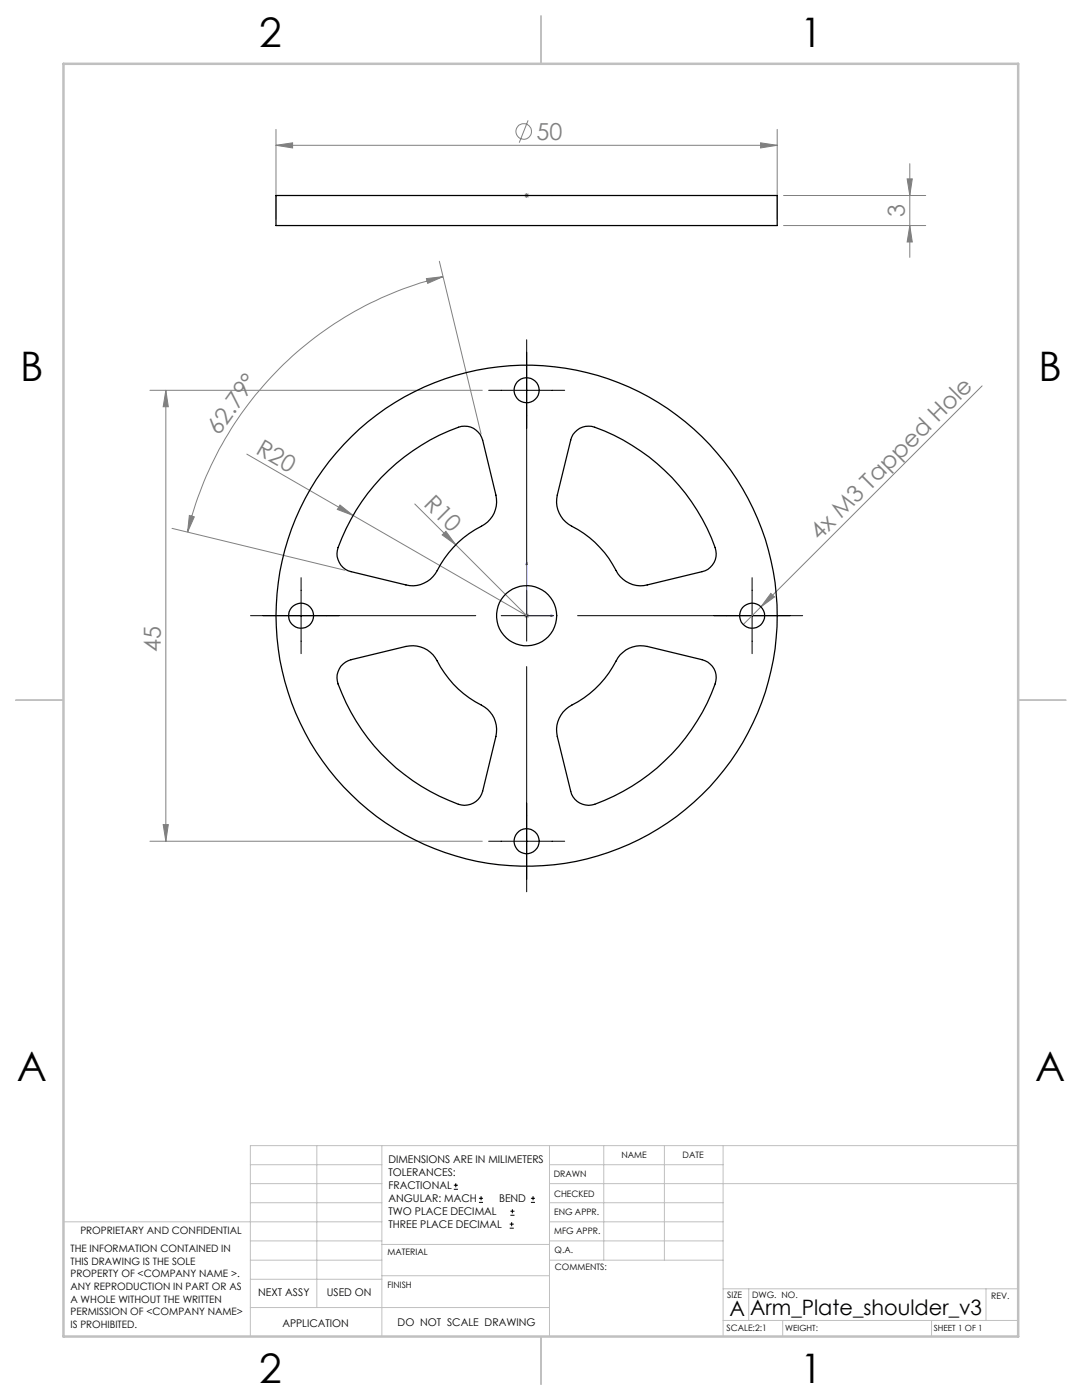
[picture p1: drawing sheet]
<svg xmlns="http://www.w3.org/2000/svg" width="216mm" height="279mm" viewBox="0 0 216 279" stroke-linecap="round" stroke-linejoin="round" font-family="sans-serif">
<g fill="none" stroke="#808080" stroke-width=".2">
<path d="M55.1 29l3.3-.5v1zM55.1 25.8v17.9M55.1 29h100M104.6 39h1M104.7 38.7l.7 .7M105.1 38.5v1M105.4 24l-1.8 4.5M105.4 38.7l-.7 .7M151.8 28.5l3.3 .5-3.3 .5zM155.1 25.8v17.9M156.4 39h28.3M181 35.7h1l-.5 3.3z"/>
<path d="M181.5 32.7v18.7M85.1 55.6l3.3-.4-3.1 1.4zM87.7 52.1l8.3 34.5M88.4 55.2a69.2 69.2 0 0 0-51 51M156.4 45h28.3M181.5 45l.5 3.3h-1zM29.9 77.9h66.3M33.1 77.9v90M33.1 77.9l.5 3.3h-1zM196 77l-47.7 47.6M49.2 90.6l55.9 32.3-22.3-22.3M34.3 105.4l34.5 8.4"/>
<path d="M37.8 102.9l1 .3-1.4 3zM67.8 100.8l2.6 2.1-3.1-1.2zM88.2 106.8l.8-.8 1.9 2.7zM153.8 118.4l.8 .7-2.8 2zM104.6 122.9h1M104.7 122.5l.7 .7M105.1 122.4v1M105.4 122.5l-.7 .7M29.9 167.9h66.3M32.6 164.6h1l-.5 3.3z"/>
<circle cx="104.5" cy="26.2" r="1.55"/>
</g>
<g fill="none" stroke="#000" stroke-width=".2">
<path d="M97.5 77.9h15.2M105.1 67.8v44.9M60.1 115.3v15.2M105.1 117.8v10.2M150.1 115.3v15.2M50 122.9h44.9M100 122.9h10.2M105.1 133v45M115.3 122.9h44.9M97.5 167.9h15.2M90.6 237.3h.8M90.6 236.5h.8"/>
<path d="M90.9 236.1v.9M95.6 240h.8M95.6 239.1h.8M96 238.7v.8M105.9 240h.9M105.9 239.1h.9M106.4 238.7v.8M101.7 245.1h.8M101.7 244.3h.8M101.8 242.5h.9M101.8 241.7h.9M102.1 243.9v.8"/>
<path d="M102.2 241.3v.8"/>
</g>
<path d="M105 39h.2zM105.1 39h.1M105.1 39h5.4M110.5 39h-.6h.6M105.1 112.1v10.8h5.4M105.1 112.1l.1 .6h-.2zM109.9 122.7l.6 .2-.6 .1z" fill="none" stroke="#00f" stroke-width=".2"/>
<g fill="none" stroke="#c0c0c0" stroke-width=".2">
<path d="M50 232.4h26.2M50 236.2h26.2M63.2 228.6v32.3M76.2 228.6v38.1M109.6 228.6v38.1M109.6 232.4h34.7M109.6 236.2h93.6M120.5 228.6v22.9M132.6 228.6v22.9M144.3 228.6v38.1M203.2 228.6h-153.2v38.1M12.7 243.8h63.5"/>
<path d="M50 251.5h26.2M50 240h26.2M50 247.7h26.2M50 255.3h26.2M76.2 254.6h33.4M76.2 248.4h33.4M109.6 251.5h34.7M109.6 243.8h34.7M109.6 240h34.7M109.6 247.7h34.7M144.3 257.2h58.9M149.4 257.2v6.3"/>
<path d="M196.7 257.2v6.3M50 260.9h59.6M144.3 263.5h58.9M156.2 263.5v3.2M185.9 263.5v3.2"/>
</g>
<path d="M108 3.2v9.5M3.1 139.7h9.6M203.2 139.7h9.5M108 266.7v9.6" fill="none" stroke="#c0c0c0" stroke-width=".25"/>
<path d="M12.7 12.7h190.5v254h-190.5z" fill="none" stroke="#c0c0c0" stroke-width=".5"/>
<g fill="#00f">
<path d="M109.9 122.7l.6 .2-.6 .1zM105.1 112.1l.1 .6h-.2z"/>
<path d="M109.9 39h.6zM105 39h.2z"/>
</g>
<g fill="#808080">
<path d="M88.2 106.8l.8-.8 1.9 2.7z"/>
<path d="M67.8 100.8l2.6 2.1-3.1-1.2z"/>
<path d="M153.8 118.4l.8 .7-2.8 2z"/>
<path d="M55.1 29l3.3-.5v1zM151.8 28.5l3.3 .5-3.3 .5z"/>
<path d="M85.1 55.6l3.3-.4-3.1 1.4zM37.8 102.9l1 .3-1.4 3z"/>
<path d="M33.1 77.9l.5 3.3h-1zM32.6 164.6h1l-.5 3.3zM181 35.7h1l-.5 3.3zM181.5 45l.5 3.3h-1z"/>
</g>
<g fill="none" stroke="#000" stroke-width=".25">
<path d="M55.1 39h100v6h-100zM76.1 95.3a40.3 40.3 0 0 1 16-10.2 3.7 3.7 0 0 1 4.2 2.7l2.7 11a5.5 5.5 0 0 1-2.9 6.2 20.8 20.8 0 0 0-9.2 9.5 5.6 5.6 0 0 1-5.9 2.2l-10.9-2.6a3.7 3.7 0 0 1-2.6-4.8 40.4 40.4 0 0 1 8.6-14zM114.7 86.3a3.6 3.6 0 0 1 4-1 39.5 39.5 0 0 1 24.1 24.6 3.6 3.6 0 0 1-2.7 4.2l-10.9 2.6a5.5 5.5 0 0 1-6.3-2.8 20.6 20.6 0 0 0-9.4-9.3 5.6 5.6 0 0 1-2.3-5.8l2.7-11 .4-1.1zM68.4 132.5l.5-.3 1.2-.5 10.9-2.7a5.6 5.6 0 0 1 6.2 2.9 20.5 20.5 0 0 0 9.5 9.2 5.5 5.5 0 0 1 2.3 5.9l-2.7 10.9a3.7 3.7 0 0 1-4.8 2.6 39.7 39.7 0 0 1-24.2-24.6 3.7 3.7 0 0 1 1.1-3.4zM123.8 130.7a5.6 5.6 0 0 1 5.4-1.7l10.9 2.7a3.7 3.7 0 0 1 2.6 4.8 39.9 39.9 0 0 1-24.6 24.2 3.6 3.6 0 0 1-4.2-2.8l-2.7-10.9a5.6 5.6 0 0 1 2.9-6.3 20.5 20.5 0 0 0 9.2-9.4z"/>
<circle cx="105.1" cy="77.9" r="2.51"/>
<circle cx="60.1" cy="122.9" r="2.49"/>
<circle cx="105.1" cy="122.9" r="50"/>
<circle cx="105.1" cy="122.9" r="6"/>
<circle cx="150.1" cy="122.9" r="2.49"/>
<circle cx="105.1" cy="167.9" r="2.51"/>
</g>
<g font-size="8.1">
<text x="51.7" y="9.3">2</text>
<text x="159.7" y="9.3">1</text>
<text x="4" y="76">B</text>
<text x="207.2" y="76">B</text>
<text x="3.3" y="215.7">A</text>
<text x="206.5" y="215.7">A</text>
<text x="51.7" y="276">2</text>
<text x="159.7" y="276">1</text>
</g>
<g font-size="4.7" fill="#808080">
<text x="107.1" y="27.9">50</text>
<text x="180.5" y="43.4" transform="rotate(-90 180.5 43.4)">3</text>
<text x="43.7" y="87.1" transform="rotate(-54 43.7 87.1)">62.79°</text>
<text x="50.9" y="90.4" transform="rotate(30 50.9 90.4)">R20</text>
<text x="84.4" y="100.8" transform="rotate(45 84.4 100.8)">R10</text>
<text x="163.5" y="108" transform="rotate(-45 163.5 108)">4x M3 Tapped Hole</text>
<text x="32.1" y="130.2" transform="rotate(-90 32.1 130.2)">45</text>
</g>
<g font-size="4.2">
<text x="145.6" y="262.7">A</text>
<text x="149.7" y="262.4">Arm_Plate_shoulder_v3</text>
</g>
<g font-size="2.1">
<text x="77.5" y="232.2">DIMENSIONS ARE IN MILIMETERS</text>
<text x="77.5" y="234.7">TOLERANCES:</text>
<text x="77.5" y="237.3">FRACTIONAL</text>
<text x="77.5" y="239.9">ANGULAR: MACH</text>
<text x="99.6" y="239.9">BEND</text>
<text x="77.5" y="242.5">TWO PLACE DECIMAL</text>
<text x="77.5" y="245.1">THREE PLACE DECIMAL</text>
<text x="51.5" y="258.7">NEXT ASSY</text>
<text x="65.2" y="258.6">USED ON</text>
<text x="56.3" y="264.8">APPLICATION</text>
<text x="79.3" y="264.6">DO NOT SCALE DRAWING</text>
</g>
<g font-size="2">
<text x="14.1" y="249.9">THE INFORMATION CONTAINED IN</text>
<text x="16" y="246.3">PROPRIETARY AND CONFIDENTIAL</text>
<text x="14.1" y="252.4">THIS DRAWING IS THE SOLE</text>
<text x="14.1" y="254.9">PROPERTY OF &lt;COMPANY NAME &gt;.</text>
<text x="14.1" y="257.4">ANY REPRODUCTION IN PART OR AS</text>
<text x="14.1" y="260">A WHOLE WITHOUT THE WRITTEN</text>
<text x="14.1" y="262.5">PERMISSION OF &lt;COMPANY NAME&gt;</text>
<text x="14.1" y="265">IS PROHIBITED.</text>
</g>
<g font-size="1.8">
<text x="124" y="231.1">NAME</text>
<text x="136.2" y="231.1">DATE</text>
<text x="110.5" y="234.8">DRAWN</text>
<text x="110.5" y="238.9">CHECKED</text>
<text x="110.6" y="242.5">ENG APPR.</text>
<text x="77.3" y="250.5">MATERIAL</text>
<text x="110.6" y="246.3">MFG APPR.</text>
<text x="110.7" y="250">Q.A.</text>
<text x="77.3" y="257">FINISH</text>
<text x="110.7" y="253.5">COMMENTS:</text>
<text x="145.1" y="259">SIZE</text>
<text x="150.1" y="259.1">DWG. NO.</text>
<text x="197.8" y="259.2">REV.</text>
<text x="145" y="265.7">SCALE:2:1</text>
</g>
<g font-size="1.7">
<text x="156.7" y="265.7">WEIGHT:</text>
<text x="186.3" y="265.7">SHEET 1 OF 1</text>
</g>
</svg>
